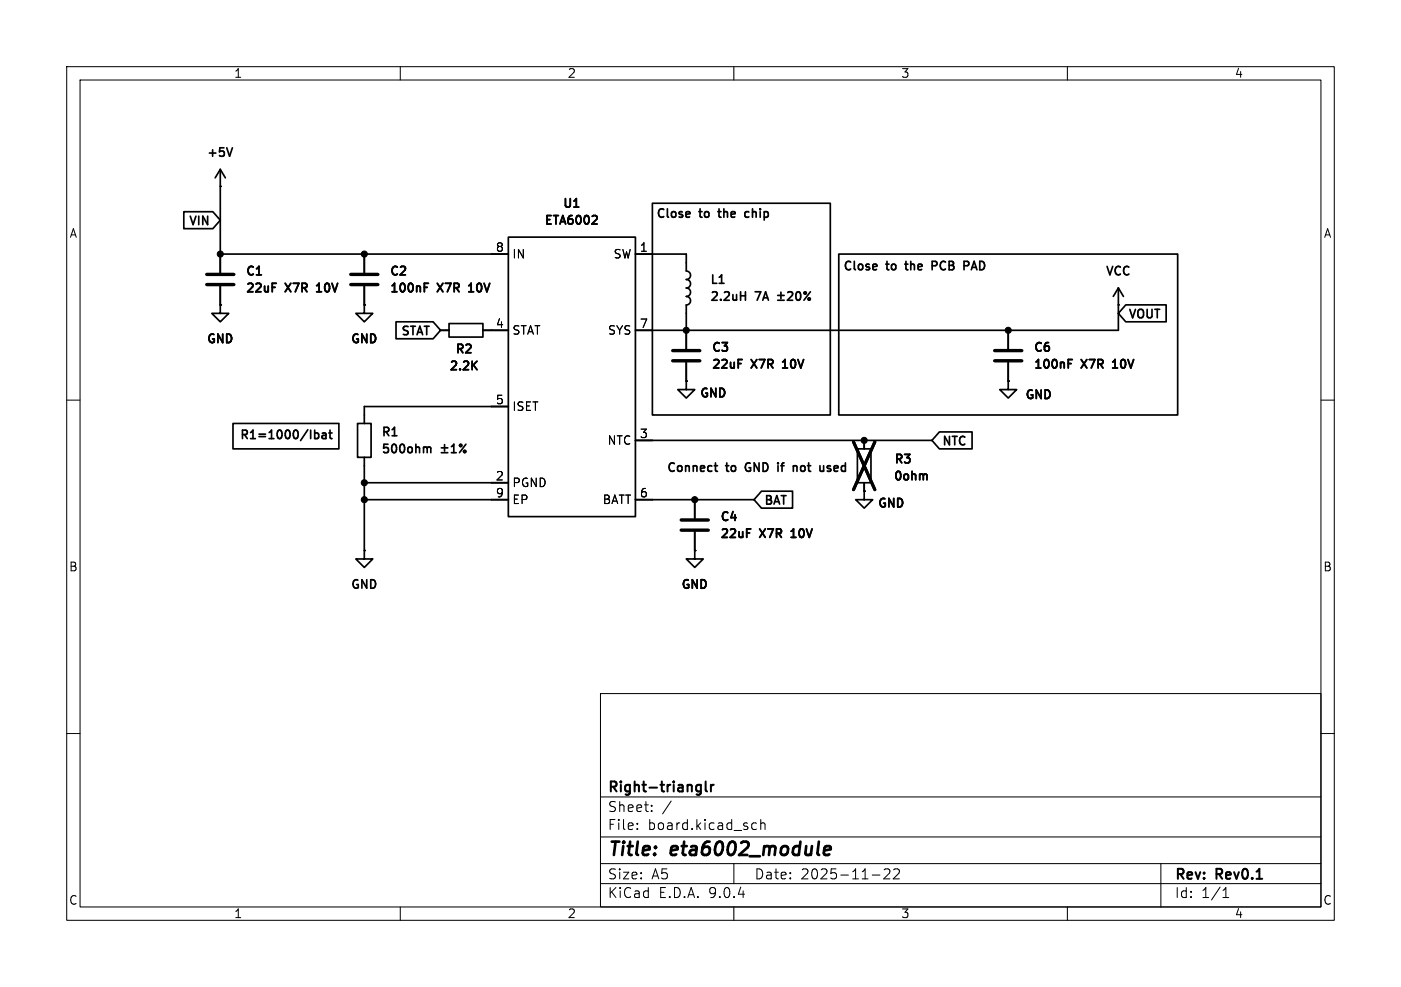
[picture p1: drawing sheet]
<svg xmlns="http://www.w3.org/2000/svg" width="210mm" height="148mm" viewBox="0 0 210 148" stroke-linecap="round" stroke-linejoin="round" font-family="sans-serif">
<g fill="none" stroke="#000" stroke-width=".15">
<path d="M10 10h190v128h-190zM12 12h186v124h-186zM60 10v2M110 10v2M160 10v2M10 60h2M198 60h2M10 110h2M90 104h108v32h-108zM90 119.5h108M198 110h2M60 136v2"/>
<path d="M90 132.5h108M90 129.5h108M90 125.5h108M95.5 124.2v.2M95.5 123.5v.1M97.7 121.5v.2M97.7 120.8v.1M100.6 120.1l-1.3 1.9M110 136v2M110 129.5v3M112.8 124.3h.6M112.8 123.5h.6"/>
<path d="M114 123.5a.37 .37 0 0 1 .7 .1v.8M114 122.9v1.5M130.8 131.2h1.1M132.5 130.4l.3-.1 .5 .1a.41 .41 0 0 1 0 .5l-.8 .9h.9M134 130.4l.2-.1 .5 .1a.41 .41 0 0 1 .1 .5l-.9 .9h.9M160 136v2M174 129.5v6.5M183.3 134.6h.9M183.3 133.5l.5-.4v1.5"/>
</g>
<path d="M123.5 127.5l1-.1v-.4l-.2-.1-.6 .1-.2 .9 .2 .3 .6-.1" fill="none" stroke="#000" stroke-width=".4"/>
<path d="M104.9 117.7l.2 .1M105.1 117.7v1.2l-.2 .2M105.1 118.6l-.2 .1M105.8 117.2v1.3l.2 .2M106.6 117.7v1M107 117.7l-.3 .1-.1 .2" fill="none" stroke="#000" stroke-width=".3"/>
<g fill="none" stroke="#000" stroke-width=".25">
<path d="M27.6 31.7h4.3l1.1 1.3-1.1 1.3h-4.3zM33 27.9h.1M33 25.4l-.7 1.3M33 25.4l.8 1.3M33 25.4v15.5M33 38.1h43.2M34.8 22.2l-.4 1.2M54.6 38.1v2.8M76.2 35.6h19v41.9h-19zM86 31.1h.8M89.3 32.3l.2 .3-.1 .3-.7 .7h.8M95.2 38.1h7.7v2.5a.64 .64 0 0 1 .6 .7 .64 .64 0 0 1-.6 .6"/>
<path d="M97.8 30.5h26.7v31.7h-26.7zM103.2 31.7l.2 .3-.6 .2M103.4 32.5l-.2 .1M107.6 31.7h.5M112.1 31.7l-.3 .1-.1 .2v.5l.4 .1M125.7 38.1h50.8v24.1h-50.8zM131.3 39.6l.1 .3-.6 .1M135.6 39.6h.5M140.3 39.2h-.6v1.3M140.3 39.8l-.6 .1M144.5 39.2h.5l.2 .2-.1 .4-.6 .1M33 45.7v1.3h1.3l-1.3 1.3-1.3-1.3h1.3"/>
<path d="M33 45.7h.1M33 42.9v2.8M40.8 42.5h.6M47.5 43.8h.7M47.6 42.8h-.1M54.6 45.7v1.3h1.3l-1.3 1.3-1.3-1.3h1.3M54.6 45.7h.1M54.6 42.9v2.8M59.4 48.3h5.5l1.1 1.2-1.1 1.3h-5.5zM63.6 43.1h.4M63.6 42.5h.6M66 49.5h1.3"/>
<path d="M67.3 48.5h5.1v2h-5.1zM70.3 43.8h.7M70.4 42.8h-.1M71 54.7l.5 .7M71.5 54.2l-.7 .7M72.4 49.5h3.8M102.9 41.9a.64 .64 0 0 1 .6 .6 .64 .64 0 0 1-.6 .7M102.9 43.2a.64 .64 0 0 1 .6 .6 .64 .64 0 0 1-.6 .7 .64 .64 0 0 1 .6 .6 .64 .64 0 0 1-.6 .6v6.6M102.9 57.2v1.2h1.2l-1.2 1.3-1.3-1.3h1.3M102.9 57.2h.1M102.9 54.4v2.8M107.8 42.5h.7"/>
<path d="M110.7 53.9h.6M111 44.4h.7M111.7 43.8v1.2M116.6 44.3h.9M116.6 45h.9M117.1 43.8v1M117.3 55.2h.7M117.4 54.2l-.1 .1M118.1 43.9l.5-.1 .2 .1v.2l-.8 .9h.8M119.4 43.9l.2-.1a.69 .69 0 0 1 .5 .5 .69 .69 0 0 1-.3 .7h-.1a.69 .69 0 0 1-.3-1.1zM121.5 43.8l-1 1.2M131.4 40.4l-.1 .1"/>
<path d="M151.1 57.2v1.2h1.3l-1.3 1.3-1.2-1.3h1.2M151.1 57.2h.1M151.1 49.5v2.8M151.1 54.4v2.8M160.1 53.9h.6M160.1 54.5h.5M166.8 55.2h.7M166.9 54.2l-.1 .1M167.6 45.7h.1M167.6 43.2l-.7 1.3M167.6 43.2l.8 1.3M167.6 43.2v6.3h-72.4"/>
<path d="M168.8 45.7h6v2.6h-6l-1.2-1.3zM34.9 63.5h15.9v3.8h-15.9zM37 64.6l-.2-.1h-.5v1.3M37.8 64.7l.1-.2v1.3M40.6 64.7l.1-.2v1.3M41.7 64.6l.2-.1 .3 .1M42.9 64.6l.2-.1 .3 .1M44.1 64.6l.2-.1 .3 .1M46.1 64.4l-1 1.7M46.6 64.5v1.3M47.2 64.5v1.3M47.2 65l.3-.1 .3 .3v.3l-.1 .2h-.5"/>
<path d="M48.3 65h.5l.1 .8M48.9 65.2l-.5 .1a.25 .25 0 0 0-.1 .2 .25 .25 0 0 0 .1 .3l.5-.1M49.3 64.9h.5M49.5 64.5v1.1l.3 .2M53.6 63.5h2v5.1h-2zM54.6 68.6v14M54.6 72.4h21.6M54.6 74.9h21.6M63.9 67l.1 .2M64 67.2v.7M64 67.2l.2-.2 .3 .1 .1 .8M66.2 67.2h.9"/>
<path d="M66.2 67.9h.9M66.6 66.7v.9M67.7 67.9h.7M67.7 67l.3-.4v1.3M69.8 66.6l-.9 1.3M76.2 61h-21.6v2.5M95.2 74.9h17.8M95.2 66h44.5M104.1 74.9v2.8M104.1 79.8v2.8M107.1 69.8h.5M107.2 69.4v1.1l.4 .2"/>
<path d="M111.9 79.3h.6M114.1 73.7h4.7v2.5h-4.7l-1.1-1.3zM117 69.8h.5M118.7 79.6l-.1 .1M119 69.9h.4l.1 .8M123.5 69.8v.9M123.5 70.6h-.1M124 70.6h.5M124.5 69.9l-.3-.1-.2 .2 .1 .2 .4 .1M128.5 67.3h2.1v5.1h-2.1zM129.5 73.7v1.2h1.3l-1.3 1.3-1.2-1.3h1.2M129.5 73.7h.1"/>
<path d="M129.5 66v1.3M129.5 72.4v1.3M138.6 71.1l.3 .1v.1v.6M140.8 64.8h4.9v2.5h-4.9l-1.1-1.3zM54.6 82.6v1.2h1.3l-1.3 1.3-1.3-1.3h1.3M54.6 82.6h.1M104.1 82.6v1.2h1.3l-1.3 1.3-1.2-1.3h1.2M104.1 82.6h.1M118.6 80.6h.7"/>
<circle cx="120.7" cy="43.9" r=".18"/>
<circle cx="121.3" cy="44.8" r=".18"/>
<circle cx="69.1" cy="66.8" r=".18"/>
<circle cx="69.7" cy="67.7" r=".18"/>
</g>
<path d="M127.9 66.3l3.2 7.1M131.1 66.3l-3.2 7.1" fill="none" stroke="#000" stroke-width=".46"/>
<path d="M31 41.1h4.1M31 42.7h4.1M52.6 41.1h4M52.6 42.7h4M100.8 52.6h4.1M100.8 54.1h4.1M149.1 52.6h4.1M149.1 54.1h4.1M102.1 78h4.1M102.1 79.5h4.1" fill="none" stroke="#000" stroke-width=".51"/>
<g fill="#000" stroke="#000" stroke-width=".15">
<circle cx="33" cy="38.1" r=".46"/>
<circle cx="54.6" cy="38.1" r=".46"/>
<circle cx="102.9" cy="49.5" r=".46"/>
<circle cx="151.1" cy="49.5" r=".46"/>
<circle cx="54.6" cy="74.9" r=".46"/>
<circle cx="54.6" cy="72.4" r=".46"/>
<circle cx="104.1" cy="74.9" r=".46"/>
<circle cx="129.5" cy="66" r=".46"/>
</g>
<g font-size="2.8">
<text x="91" y="128.9">Title:</text>
<text x="100.7" y="128.9">eta6002_module</text>
</g>
<g font-size="2.1">
<text x="91" y="119.2">Right-trianglr</text>
<text x="91" y="124.7">File:</text>
<text x="91" y="122">Sheet:</text>
<text x="97.1" y="124.7">board.kicad_sch</text>
<text x="91" y="134.9">KiCad</text>
<text x="91" y="132.1">Size:</text>
<text x="97.7" y="132.1">A5</text>
<text x="98.7" y="134.9">E.D.A.</text>
<text x="106.3" y="134.9">9.0.4</text>
<text x="113" y="132.1">Date:</text>
<text x="120" y="132.1">2025-11-22</text>
<text x="176" y="132.3">Rev:</text>
<text x="176" y="134.9">Id:</text>
<text x="180.1" y="134.9">1/1</text>
<text x="182.4" y="132.3">Rev0.1</text>
</g>
<g font-size="1.8">
<text x="35" y="11.9">1</text>
<text x="85" y="11.9">2</text>
<text x="135" y="11.9">3</text>
<text x="185" y="11.9">4</text>
<text x="30.8" y="23.9">+5V</text>
<text x="10.3" y="35.9">A</text>
<text x="28.1" y="34.1">VIN</text>
<text x="81.4" y="34">ETA6002</text>
<text x="84.2" y="31.5">U1</text>
<text x="98.2" y="33">Close</text>
<text x="104.9" y="33">to</text>
<text x="108.2" y="33">the</text>
<text x="112.7" y="33">chip</text>
<text x="198.4" y="35.9">A</text>
<text x="36.7" y="41.7">C1</text>
<text x="58.3" y="41.7">C2</text>
<text x="74.2" y="37.8">8</text>
<text x="76.7" y="39">IN</text>
<text x="91.9" y="39">SW</text>
<text x="95.8" y="37.8">1</text>
<text x="126.2" y="40.9">Close</text>
<text x="132.9" y="40.9">to</text>
<text x="136.3" y="40.9">the</text>
<text x="140.7" y="40.9">PCB</text>
<text x="146" y="40.9">PAD</text>
<text x="165.6" y="41.7">VCC</text>
<text x="36.7" y="44.2">22uF</text>
<text x="42.8" y="44.2">X7R</text>
<text x="48" y="44.2">10V</text>
<text x="58.3" y="44.2">100nF</text>
<text x="65.6" y="44.2">X7R</text>
<text x="70.8" y="44.2">10V</text>
<text x="106.3" y="42.9">L1</text>
<text x="106.3" y="45.5">2.2uH</text>
<text x="113.3" y="45.5">7A</text>
<text x="30.8" y="51.8">GND</text>
<text x="52.4" y="51.8">GND</text>
<text x="59.9" y="50.6">STAT</text>
<text x="68.1" y="53.3">R2</text>
<text x="74.2" y="49.3">4</text>
<text x="76.7" y="50.4">STAT</text>
<text x="91" y="50.4">SYS</text>
<text x="95.8" y="49.3">7</text>
<text x="106.5" y="53.1">C3</text>
<text x="154.8" y="53.1">C6</text>
<text x="169.1" y="48.1">VOUT</text>
<text x="67.2" y="55.9">2.2K</text>
<text x="104.7" y="59.9">GND</text>
<text x="106.5" y="55.6">22uF</text>
<text x="112.7" y="55.6">X7R</text>
<text x="117.8" y="55.6">10V</text>
<text x="154.8" y="55.6">100nF</text>
<text x="162.1" y="55.6">X7R</text>
<text x="167.3" y="55.6">10V</text>
<text x="57" y="65.8">R1</text>
<text x="74.2" y="60.7">5</text>
<text x="76.7" y="61.8">ISET</text>
<text x="95.8" y="65.8">3</text>
<text x="153.5" y="60.2">GND</text>
<text x="35.9" y="66.5">R1=1000/Ibat</text>
<text x="57" y="68.3">500ohm</text>
<text x="91" y="66.9">NTC</text>
<text x="99.8" y="71.1">Connect</text>
<text x="108.9" y="71.1">to</text>
<text x="112.2" y="71.1">GND</text>
<text x="117.6" y="71.1">if</text>
<text x="120.4" y="71.1">not</text>
<text x="124.9" y="71.1">used</text>
<text x="133.9" y="69.8">R3</text>
<text x="141.1" y="67.1">NTC</text>
<text x="74.2" y="72.1">2</text>
<text x="74.2" y="74.7">9</text>
<text x="76.7" y="73.3">PGND</text>
<text x="76.7" y="75.8">EP</text>
<text x="90.2" y="75.8">BATT</text>
<text x="95.8" y="74.7">6</text>
<text x="114.5" y="76">BAT</text>
<text x="131.4" y="76.5">GND</text>
<text x="133.8" y="72.4">0ohm</text>
<text x="107.8" y="78.5">C4</text>
<text x="107.8" y="81">22uF</text>
<text x="113.9" y="81">X7R</text>
<text x="119.1" y="81">10V</text>
<text x="10.3" y="85.9">B</text>
<text x="52.4" y="88.6">GND</text>
<text x="102" y="88.6">GND</text>
<text x="198.3" y="85.9">B</text>
<text x="10.3" y="135.9">C</text>
<text x="35" y="137.9">1</text>
<text x="85" y="137.9">2</text>
<text x="135" y="137.9">3</text>
<text x="185" y="137.9">4</text>
<text x="198.3" y="135.9">C</text>
</g>
</svg>
